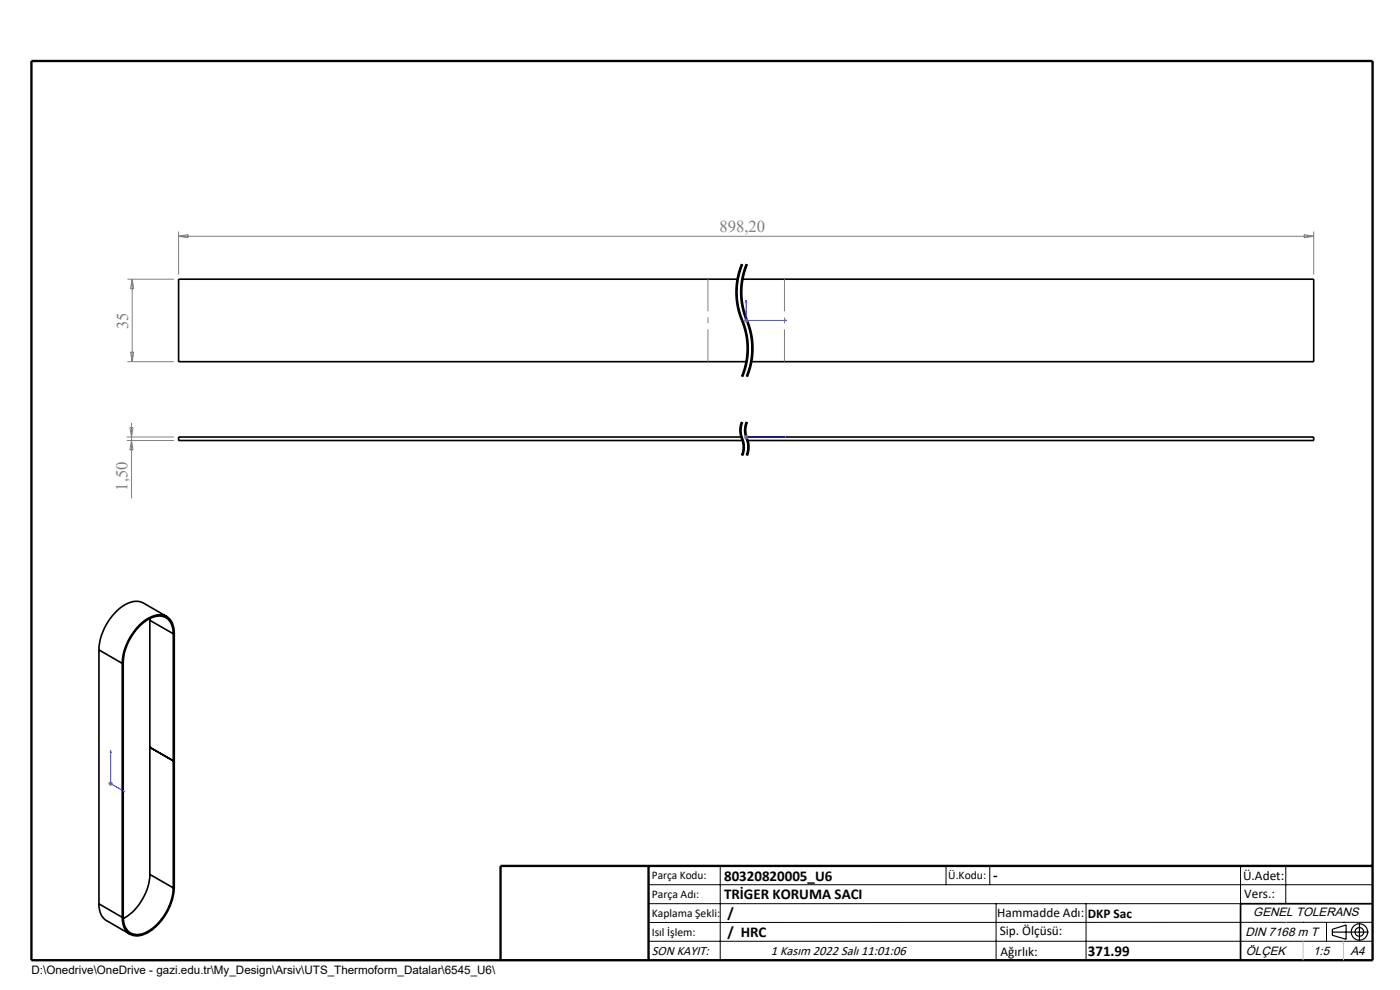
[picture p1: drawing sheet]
<svg xmlns="http://www.w3.org/2000/svg" width="297mm" height="210mm" viewBox="0 0 297 210" stroke-linecap="round" stroke-linejoin="round" font-family="sans-serif">
<g fill="none" stroke="#000" stroke-width=".35">
<path d="M156.5 59.2h-118.6v17.5h120.5M157.5 59.2h121.2v17.5h-119.4M157.3 92.7h-119.4v.7h119.7M158.3 92.7h120.4v.7h-120.2M21 137.9l4.9 2.8M21 137.9v53.8M31.8 131.6l5 2.8M31.8 131.2v54.3M35.3 130.8l-4.9-2.9a4.3 4.3 0 0 0-4.7 .9 12.4 12.4 0 0 0-4.7 9.1M36.8 134.4a3.3 3.3 0 0 0-2.9-3.7 8.1 8.1 0 0 0-6.2 4.7 10.4 10.4 0 0 0-1.6 5.2M36.8 134.4v53.9M37 134.3a3.5 3.5 0 0 0-2.8-3.9 7.4 7.4 0 0 0-5.9 3.8 11.4 11.4 0 0 0-2.4 6.5"/>
<path d="M37 134.3l-.2 .1M37 134.3v53.9M25.9 140.7v53.9M26.1 140.6l-.2 .1M26.1 140.6v53.9M31.8 158.5l5 2.9 .2-.1M21 191.7a3.8 3.8 0 0 0 1.6 3.6l5 2.8M21 191.7l4.9 2.9M26.1 194.5l-.2 .1M31.8 185.5a11.7 11.7 0 0 1-5.7 9.4M31.8 185.5l5 2.8M36.8 188.3a11.3 11.3 0 0 1-6.4 9.7 2.99 2.99 0 0 1-4.2-3l-.1-.5"/>
<path d="M37 188.2a11.9 11.9 0 0 1-6.3 9.9 3.1 3.1 0 0 1-4.7-2.9l-.1-.6M37 188.2l-.2 .1M291.2 191.7h-28v12"/>
</g>
<path d="M157.4 89.5a4.6 4.6 0 0 0 0 3.6M157.4 93.1a4.6 4.6 0 0 1 0 3.5M158.4 89.5a4.6 4.6 0 0 0 0 3.6M158.4 93.1a4.6 4.6 0 0 1 0 3.5" fill="none" stroke="#000" stroke-width=".21" stroke-dasharray="6.3 1.3 1.3 1.3" stroke-linecap="butt"/>
<g fill="none" stroke="#000" stroke-width=".21">
<path d="M156.7 58.8l-.3 2.9M157 57.7l-.3 1.1M157.1 56.5a15.7 15.7 0 0 0-1 6.4M157.3 56l-.2 .5M157.4 56a16 16 0 0 0 .4 13 15.5 15.5 0 0 1-.4 10.9M157.6 56.1l-.6 1.6M157.7 58.8l-.3 2.9M158 57.7l-.3 1.1M158 56.5a15.7 15.7 0 0 0-.9 6.4M158.3 56l-.2 .5M158.4 56a16 16 0 0 0 .4 13 15.5 15.5 0 0 1-.4 10.9M158.6 56.1l-.6 1.6"/>
<path d="M156.1 62.9l.4 2.6 1.5 4.7 .4 2.9M156.4 61.7l.2 2.9M156.6 64.6l.1 .5M156.7 65.1l.8 2.5M157.1 62.9l.1 1.2a30.2 30.2 0 0 0 1.8 6.1l.4 2.9M157.4 61.7l.2 2.9M157.5 67.6l.1 .3zM157.6 67.9l1 3.4 .2 2.3-.1 1.8M157.6 64.6l.4 1.7 .8 2.1M157.7 78.7l-.4 1.1M158.4 73.1l-.1 2.8-.6 2.8M158.5 77.1l-.9 2.8"/>
<path d="M158.6 76.6l-.1 .5M158.7 76l-.1 .6M158.7 78.7l-.4 1.1M158.7 75.4v.6M158.8 79.4l-.2 .5M158.8 68.4l.4 1.1M159.2 78.3l-.4 1.1M159.2 69.6l.3 1.1a15.7 15.7 0 0 1 .2 4.7M159.4 73.1a15.3 15.3 0 0 1-.7 5.6M159.5 77.1l-.3 1.2M159.6 76.6l-.1 .5M159.7 76l-.1 .6"/>
<path d="M159.7 75.4v.6M156.9 91.5l.1 .6M156.9 90.8v.7M157 92.2l.5 1.5M157.1 89.8l-.2 1M157.3 89.5l-.2 .3M157.3 92.1l.2 .6M157.3 90.5v1.6M157.4 90.2l-.1 .3M157.4 89.5l-.3 1.6 .1 1 .6 2.6-.1 1-.3 .9M157.5 93.7l.1 1.3-.3 1.6M157.5 92.7v.1"/>
<path d="M157.5 89.9l-.1 .3M157.5 92.8l.1 .2zM157.6 89.6l-.1 .3M157.6 93l.1 .3M157.7 93.3l.2 1M157.9 91.5l.1 .6M157.9 90.8v.7M157.9 94.3l.1 .7M158 95l-.4 1.7M158 92.2l.5 1.5M158.1 89.8l-.2 1M158.3 89.5l-.2 .3"/>
<path d="M158.4 90.2l-.1 1.6 .4 1.5M158.4 89.5l-.3 1.6 .1 1 .6 2.6-.1 1-.3 .9M158.5 93.7l.1 1.3-.3 1.6M158.6 89.6l-.2 .6M158.7 93.3l.2 1M158.9 94.3l.1 .7M159 95l-.4 1.7M137.6 187.7h153.6M137.6 191.7h153.6M137.6 199.7h153.6M152.8 183.7v20M200.7 183.7v4"/>
<path d="M210 183.7v4M211.3 191.7v12M230.4 191.7v12M263.2 183.7v20M272.8 183.7v8M276.4 195.6h.1M281.4 195.6v4.1M285 195.6h.1M291.2 195.6l-153.6 .1"/>
</g>
<path d="M157.4 56a15.5 15.5 0 0 0 0 12M158.4 56a15.5 15.5 0 0 0 0 12M157.4 68a15.5 15.5 0 0 1 0 11.9M158.4 68a15.5 15.5 0 0 1 0 11.9" fill="none" stroke="#000" stroke-width=".21" stroke-dasharray="6.3 1.3 1.3 1.3" stroke-dashoffset="2.1" stroke-linecap="butt"/>
<g fill="none" stroke="#000" stroke-width=".25">
<path d="M282.6 197.7h7.8M282.6 197.1l3-.9v3l-3-.8zM288.4 195.8v3.8M106.2 203.7h185"/>
<circle cx="288.4" cy="197.7" r="1.74"/>
<circle cx="288.4" cy="197.7" r=".93"/>
</g>
<path d="M158.3 63.7l.1 .4h-.2zM158.3 63.7v4.3h8.6M166.4 67.9l.5 .1-.5 .1zM158.2 92.7h.2zM158.3 92.7h.1M158.3 92.7h8.6M166.9 92.7h-.5h.5M23.5 159.2v.4l-.1-.1zM23.5 159.2v7l3 1.7M26.2 167.7l.3 .2h-.3z" fill="none" stroke="#00f" stroke-width=".21"/>
<g fill="none" stroke="#808080" stroke-width=".21">
<path d="M27 59.2h9.9M28 59.2v17.5M28 59.2l.4 2h-.7zM37.9 49.1v9.1M37.9 50.1h240.8M37.9 50.1l2-.3v.6zM276.7 49.8l2 .3-2 .3zM278.7 49.1v9.1M27 76.7h9.9M27.7 74.7h.7l-.4 2zM157.8 68h1M157.9 67.6l.7 .7"/>
<path d="M158.3 67.5v1M158.6 67.6l-.7 .7M26.9 92.7h10M26.9 93.4h10M27.6 90.7h.6l-.3 2zM27.9 89.7v16M27.9 93.4l.3 2.1h-.6zM157.8 92.7h1M157.9 92.3l.7 .8M158.3 92.2v1M158.6 92.3l-.7 .8M23 166.2h1"/>
<path d="M23.1 165.9l.7 .7M23.5 165.7v1M23.8 165.9l-.7 .7"/>
</g>
<path d="M166.4 59.2v17.5M150.2 76.7v-17.5" fill="none" stroke="#808080" stroke-width=".21" stroke-dasharray="15.2 1.3 1.3 1.3" stroke-dashoffset="8.4" stroke-linecap="butt"/>
<path d="M6.7 12.9h284.5v190.8h-284.5zM137.6 183.7v20M291.2 183.7h-185v20" fill="none" stroke="#000" stroke-width=".5"/>
<path d="M276.4 199.7v4M285 199.7v4" fill="none" stroke="#c0c0c0" stroke-width=".21"/>
<path d="M272.8 195.6h.1" fill="none" stroke="#c0c0c0" stroke-width=".25"/>
<g fill="#00f">
<path d="M26.2 167.7l.3 .2h-.3zM23.5 159.2v.4l-.1-.1zM158.3 63.7l-.1 .4h.2zM166.4 67.9v.2l.5-.1z"/>
<path d="M158.2 92.7h.2zM166.4 92.7h.5z"/>
</g>
<g font-size="3.5" fill="#808080">
<text x="152.6" y="49.3">898,20</text>
<text x="27.2" y="69.8" transform="rotate(-90 27.2 69.8)">35</text>
<text x="27.1" y="104.1" transform="rotate(-90 27.1 104.1)">1,50</text>
</g>
<g font-size="3.2">
<text x="153.6" y="186.8">80320820005_U6</text>
<text x="153.6" y="190.8">TRİGER KORUMA SACI</text>
<text x="210.7" y="186.6">-</text>
<text x="154.3" y="194.8">/</text>
<text x="154.3" y="198.8">/ HRC</text>
<text x="230.8" y="202.8">371.99</text>
</g>
<g font-size="2.8">
<text x="263.7" y="186.7">Ü.Adet:</text>
<text x="263.9" y="190.5">Vers.:</text>
<text x="211.5" y="194.5">Hammadde Adı:</text>
<text x="230.8" y="194.7">DKP Sac</text>
<text x="138.3" y="202.6">SON KAYIT:</text>
<text x="163.5" y="202.6">1 Kasım 2022 Salı 11:01:06</text>
<text x="212.1" y="198.4">Sip. Ölçüsü:</text>
<text x="212.2" y="202.7">Ağırlık:</text>
</g>
<g font-size="2.6">
<text x="265.9" y="194.4">GENEL TOLERANS</text>
<text x="264.2" y="198.5">DIN 7168 m T</text>
<text x="264.3" y="202.6">ÖLÇEK</text>
<text x="278.5" y="202.6">1:5</text>
<text x="286.5" y="202.6">A4</text>
</g>
<g font-size="2.5">
<text x="138.3" y="186.4">Parça Kodu:</text>
<text x="138.3" y="190.5">Parça Adı:</text>
<text x="201.2" y="186.5">Ü.Kodu:</text>
<text x="138.3" y="194.5">Kaplama Şekli:</text>
<text x="138.3" y="198.6">Isıl İşlem:</text>
<text x="6.7" y="206.7">D:\Onedrive\OneDrive - gazi.edu.tr\My_Design\Arsiv\UTS_Thermoform_Datalar\6545_U6\</text>
</g>
</svg>
